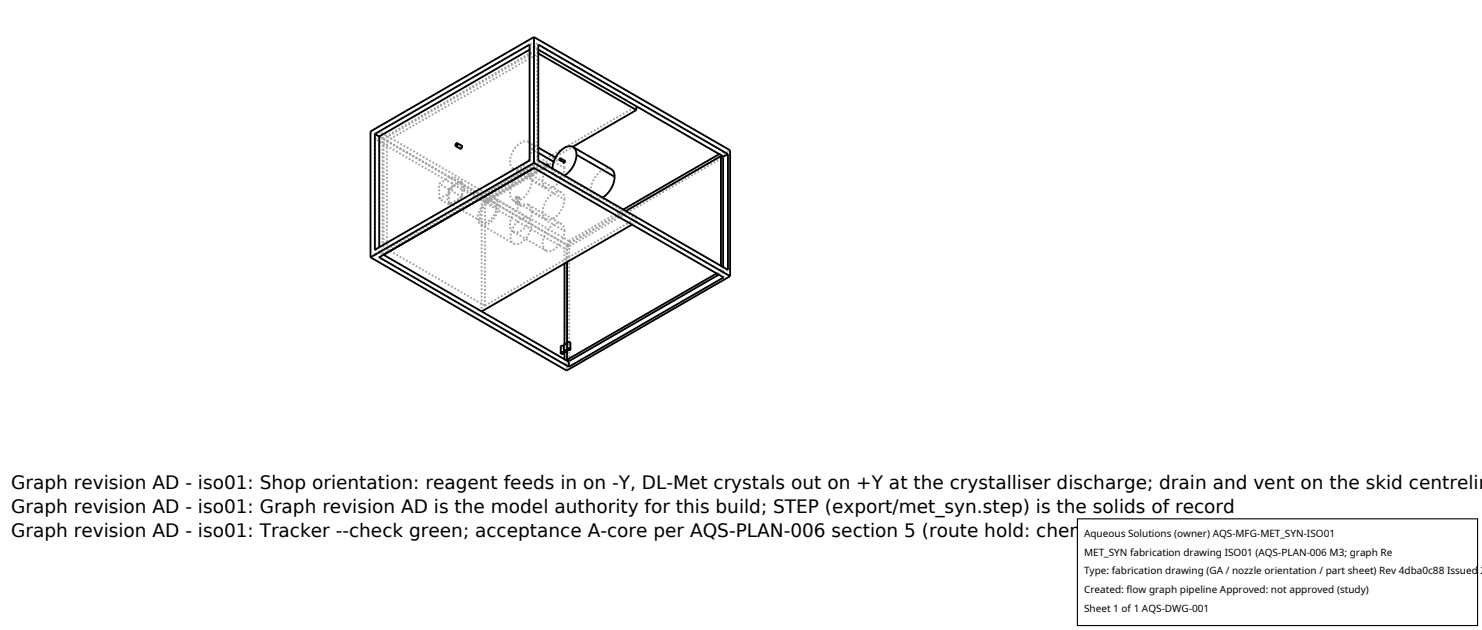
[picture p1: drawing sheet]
<svg xmlns="http://www.w3.org/2000/svg" width="212mm" height="90mm" viewBox="0 0 212 90" stroke-linecap="round" stroke-linejoin="round" font-family="sans-serif">
<g fill="none" stroke="#a0a0a0" stroke-width=".26" stroke-dasharray=".3 .3" stroke-linecap="butt">
<path d="M52.9 18.8l28 16.1M53.5 19.8l.7-.3M54.2 18.8l22.1-12.8M54.2 18.8v.7M54.6 19.8l-.4-.3M54.6 19.8l22.1-12.8M54.8 19.8h-.2M75.6 7.1l.7-.4M75.6 6.4l.7 .3M76.3 6v.7M76.3 6.7l.6-.3M76.7 7l-.4-.3"/>
<path d="M76.9 7.1l-.2-.1M76.9 7.6v-.5M76.9 7.1l-22.1 12.7M53.5 36.4l27.1 15.6M53.5 36.4v-16.6M53.5 36.4l.7-.4M53.5 35.7l.7 .3M54.2 36v-.7M54.2 36l22.1-12.7M54.2 36v.7M54.6 36.3l-.4-.3M54.6 36.3v-16.5"/>
<path d="M54.6 36.3l22.1-12.8M54.8 36.4l-.2-.1M54.8 36.4v-16.6M55.3 35.6l21.6-12.5M55.3 35.6v-15.5M55.3 20.1l21.6-12.5M55.3 20.1l14 8.1M55.3 35.6l14 8.1M62.7 28.4l1.9-1.1M62.7 28.4v-2.2M62.7 26.2l1.9-1M64.1 28.9l.1 .1"/>
<path d="M64.1 27.3l-.2 1 .1 .4 .1 .2M64.1 29.2v-.3M64.1 29.2l.3-.1M64.1 28.9v-1.6M64.1 27.3v-.3M64.1 27l.3-.1M64.1 29.2l-1.4-.8M64.1 27l-1.4-.8M64.2 29l.2 .1M64.2 29l4.7 2.7M64.4 29.1h.3l.4-.2 .7-.6M64.4 26.9l-.3 .4"/>
<path d="M64.4 29.1l1.4-.8M64.4 26.9l1.4-.8M64.6 27.3v-2.1M65.1 20.8l.6 .4M65.3 20.5l.6 .4M65.7 21.2l.3-.3M65.8 28.3l.2-.5M65.8 26.1l-.7 .1-.7 .7M65.8 28.3l.2-.2M65.8 26.1l.2-.1M65.9 26.1h-.1M65.9 26.1l4.7 2.7"/>
<path d="M65.9 20.9l-.2 .1v.2M66 20.8l-.3 .1v.3M66 20.9h-.1M66 27.8l.2-.9M66 26.2l-.1-.1M66 27.8v-1.6M66 28.1v-.3M66 26.2v-.2M66 28.1l-1.4-.8M66 26l-1.4-.8M66.2 26.9l-.2-.7M66.2 26.9l3.2 1.8"/>
<path d="M68.7 32.1l.3 .1 .5-.1 .8-.6 .7-1 .2-1.1M68.7 32.1l4.6 2.7M68.8 27.9l-14-8.1M68.8 27.9v16.6M68.8 27.9l22.1-12.7M68.9 31.7l-.3-.3v-.5l.1-.6 .2-.5 .4-.5 .5-.4 .4-.1h.4M69.3 28.2l9.9-5.8M69.4 28.7v-.2M69.4 28.7l8.8-5.1M69.4 28.5l8.6-5M69.5 28.7v.1M69.5 28.7l.1 .1"/>
<path d="M69.5 28.9l.1 .1M69.5 28.9l.1-.2M69.5 28.8l-.1-.1M69.5 28.8v.1M69.5 28.8v-.1M69.5 28.7h.1M69.6 28.7l-.1 .1M69.6 28.6l-.2-.1M69.6 28.7v-.1M69.6 28.6l8.7-5.1M69.6 28.7v.1M69.6 28.7l.1 .1"/>
<path d="M69.6 28.8v.1M69.6 29l.1-.2M69.6 28.9l1.3 .7M69.6 28.9v.1M69.6 28.8v-.1M69.6 28.8l8.7-5.1M69.7 28.8h-.1M70.6 28.8l.2 .3 .1 .5M70.8 28.5l-.5-.1-.6 .2-.6 .4-.4 .7-.4 .8-.1 .7 .2 .5 .3 .4M70.8 28.5l4.6 2.7M70.9 29.6l-.2 .9-.5 .8-.7 .4h-.6M71.2 29.4l-.1-.6-.3-.3"/>
<path d="M73.3 33.1l.4 .1 .4-.1 .9-.6 .7-1.1 .3-1.1M73.3 28.6l.3 .1 .5-.1 .9-.6 .7-1 .3-1.2M73.3 24.1l.4 .1 .4-.1 .9-.6 .7-1.1 .3-1.1M73.3 33.1l4.7 2.7M73.3 28.6l4.7 2.7M73.3 24.1l4.7 2.7M73.3 34.8l.4 .1 .4-.1 .8-.6 .7-1 .3-1.1M73.7 29.1l.1-.1h.3M73.7 28.2l.1-.1h.3M73.7 28.2v.9M73.8 29.1l.3-.1M73.8 28.2l.3-.1"/>
<path d="M73.8 28.2v.9M74.1 29v.1M74.1 28.1v.1M74.1 29l.1 .1M74.1 28.1l.1 .1M74.1 29.1l-.2 .1-.1-.1M74.1 28.2l-.2 .1-.1-.1M74.1 28.2v.9M74.2 29.1l-.2 .1-.3-.1M74.2 28.2l-.2 .1-.3-.1M74.2 28.2v.9M75.4 31.2l-.4-.1-.6 .1-.6 .5-.5 .7-.3 .7-.1 .7 .1 .6 .3 .4"/>
<path d="M75.5 29.3l-.5-.1-.7 .2-.5 .5-.5 .6-.3 .8-.2 .7 .1 .7 .4 .4M75.5 24.8l-.5-.1-.6 .2-.6 .5-.5 .6-.3 .8-.2 .7 .1 .7 .4 .4M75.5 20.3l-.6-.1-.6 .2-.5 .5-.5 .6-.3 .8-.2 .7 .1 .7 .4 .4M75.5 29.3l4.7 2.7M75.5 24.8l4.7 2.7M75.5 20.3l1.4 .8M75.6 22.9l.7 .4M75.9 32.1l-.1-.6-.4-.3M76 30.3l4.6 2.7M76 30.3l-.2-.6-.3-.4M76 25.8l4.6 2.7M76 25.8l-.2-.6-.3-.4"/>
<path d="M76 21.3l.9 .5M76 21.3l-.2-.6-.3-.4M76.3 23.3v.7M76.3 23.3v-16.6M76.3 23.3l.6-.4M76.7 23.5l-.4-.2M76.7 23.5v-16.5M76.9 23.6l-.2-.1M76.9 23.6l-.6 .4M76.9 23.6v-.5M78 35.8l.3 .1 .4-.1 1-.6 .7-1.1 .2-1.1M78 31.3l.4 .1 .4-.1 .9-.6 .7-1.1 .2-1.1"/>
<path d="M78 26.8l.3 .1 .5-.1 .9-.6 .7-1 .2-1.2M78.3 23.7l-.1-.1M78.9 24.1l.1 .6 .4 .5M79.1 23.1l1.5 .9M79.3 22.5l.9 .5M79.4 25.2l.6 .1 .6-.2M79.4 25.2l5.5 3.1M79.4 22.3l2.4-1.3M80.2 32l-.5-.1-.7 .2-.5 .5-.6 .7-.3 .7-.1 .8 .1 .6 .4 .4M80.2 27.5l-.6-.1-.5 .2-.6 .5-.6 .7-.3 .7-.1 .8 .1 .6 .4 .4M80.2 23l-.5-.1-.6 .2-.6 .5-.6 .7-.3 .8-.1 .7 .1 .6 .4 .4M80.6 35.5l-27.1-15.7"/>
<path d="M80.6 37.6v-2.1M80.6 33l-.1-.7-.3-.3M80.6 28.5l-.1-.6-.3-.4M80.6 24l-.1-.7-.3-.3M80.7 23h-.1v.2M80.9 34.9v18M80.9 34.9l23.4-13.4M81 37.4v-2.4M81 35l8.4-4.9M81.2 34.4l-27-15.6M81.2 34.4l7.8-4.5M81.2 35.1l-12.4-7.2"/>
<path d="M81.2 35.1l-.6 .4M81.2 35.1v-.7M81.3 35.2l22-12.7M81.3 35.2l-.3-.2M84.9 28.3l.5 .1 .7-.2M87.3 24.1l-.6-.1-.6 .2-.7 .6-.5 .7-.4 .9-.1 .8 .1 .7 .4 .4M90.3 32.1l.6-.4M90.9 31.7l-14-8.1M90.9 31.2l-14-8.1M90.9 31.7v-.5M102.3 39l.7-.3M102.7 39.2l.6-.3"/>
<path d="M102.7 22l.6-.4M103 38.7v-.7M103.3 38.9v-.8M103.3 38.9l-.3-.2M103.3 21.6l-27-15.6M103.3 22.4v-.8M103.3 39.6v-.7M103.3 38.9l-12.4-7.2M104 38.5l-.7 .4M69.3 43.7v-15.5M69.3 43.7l21.6-12.5M80.1 49.5l.2 .1 .3-.1"/>
<path d="M80.1 49.5l.2 .1 .2-.1M80.1 50.4v-.9M80.4 49.4l-.3 .1M80.5 49.5l-.1-.1M80.5 50.4v-.9M80.5 49.2l.3 .2 .2-.2M80.6 49.5h-.1M80.6 50.2v-.7M80.6 49.2l.2 .1 .2-.1M80.6 50.1v-.9M80.6 52v-.7M80.6 50.2v-1.1"/>
<path d="M80.9 49.2h-.3M81 49.2h-.1M81 50.1v-.9M81 50.2v-1M81 49l.2 .1 .3-.1M81 49.9v-.7M81.1 49l.1 .1 .2-.1M81.1 49.9v-.9M81.2 51.7l-.6 .3M81.3 51.6v-16.4M81.4 48.9l-.3 .1M81.4 49v-.1"/>
<path d="M81.4 49.9v-.9"/>
</g>
<g fill="none" stroke="#000" stroke-width=".26">
<path d="M53.5 19.1l22.1-12.7v16.5l-22.1 12.8zM53.5 19.1l.7 .4M54.2 19.5v15.8M75.6 7.1l-21.4 12.4M76.3 5.3l-23.4 13.5v17.9M76.3 5.3l28 16.2v17.9M76.3 5.3v18M76.9 7.1l26.4 15.3 .7-.4M76.9 6.4l27.1 15.6v16.5l-27.1-15.6zM76.9 7.6l14 8.1M90.9 15.2v.5M90.9 15.7l-9.1 5.3"/>
<path d="M52.9 36.7l28 16.2 23.4-13.5M54.2 36.7l22.1-12.7 27 15.6-22.1 12.8zM54.8 36.4l26.4 15.3v.7M65.2 20.5h.1v.1l-.2 .2zM65.3 20.5l.7 .3-.1 .3-.2 .1-.6-.3M65.3 20.5v.2l-.2 .2M65.3 20.5l-.2 .1v.3M76.3 23.3l-23.4 13.4M76.3 23.3l28 16.1M76.9 21.8l2.2 1.3M76.9 21.1l2.4 1.4M78.2 23.4l.1 .1v.2"/>
<path d="M78.2 23.4l-.2 .1M78.2 23.4v.2M79.4 22.3l-.2 .1M80.1 22.6l.6 .4v.1l-.1 .1-.7-.4M80.1 22.6v.2h-.2M80.1 22.6l-.2 .1v.1M80.6 37.6v11.5M81 37.4v12.5M81.8 21l5.6 3.2 .3 .4 .1 .6M81.8 21l.4 .4 .1 .7M81.8 21l-.4-.1h-.4l-.5 .3-.5 .4-.8 1.2-.3 1.3M82.3 22.1l-.1 .8-.3 .8-.6 .8-.7 .6"/>
<path d="M82.3 22.1l5.5 3.1M87.8 25.2l-.1 .9-.4 .8-.6 .8-.6 .5M90.3 32.1l-21.5 12.4M102.3 39l-21.3 12.4M102.7 39.2l-21.4 12.4-.3-.2M102.7 22l-13.7 7.9M103 22.3l.3 .2v15.6M103 22.3l-13.6 7.8M103 22.3v15.7M80.1 50.4l.2-.1 .3 .1M80.1 50.4l.2 .1 .3-.1M80.2 50.3h.2l.1 .1-.2 .1z"/>
<path d="M80.5 49.5l-.2-.1-.2 .1v.9M80.5 50.1l.3-.1 .2 .1M80.5 50.1l.3 .2 .2-.2M80.6 50.2v.2M80.6 50.1l.2-.1 .1 .1-.2 .1zM80.6 50.2v1.1M81 50.2v1.2M81 49.2l-.2-.1-.3 .1v.9M81 49l.2-.2 .3 .1v1M81 49.9l.2-.2 .3 .2M81 49.9l.2 .1 .3-.1M81 49.9v.2"/>
<circle cx="81.2" cy="49.9" r=".15"/>
</g>
<path d="M153.9 74.1h57.1v15.2h-57.1z" fill="#fff" stroke="#000" stroke-width=".16"/>
<g font-size="2.6">
<text x="1.6" y="69.8">Graph revision AD - iso01: Shop orientation: reagent feeds in on -Y, DL-Met crystals out on +Y at the crystalliser discharge; drain and vent on the skid centrelin</text>
<text x="1.6" y="73.3">Graph revision AD - iso01: Graph revision AD is the model authority for this build; STEP (export/met_syn.step) is the solids of record</text>
<text x="1.6" y="76.7">Graph revision AD - iso01: Tracker --check green; acceptance A-core per AQS-PLAN-006 section 5 (route hold: chemical_synthesis has no section 4 class)</text>
</g>
<g font-size="1.4">
<text x="154.8" y="76.6">Aqueous Solutions (owner) AQS-MFG-MET_SYN-ISO01</text>
<text x="154.8" y="79.3">MET_SYN fabrication drawing ISO01 (AQS-PLAN-006 M3; graph Re</text>
<text x="154.8" y="82">Type: fabrication drawing (GA / nozzle orientation / part sheet) Rev 4dba0c88 Issued 2</text>
<text x="154.8" y="84.7">Created: flow graph pipeline Approved: not approved (study)</text>
<text x="154.8" y="87.4">Sheet 1 of 1 AQS-DWG-001</text>
</g>
</svg>
